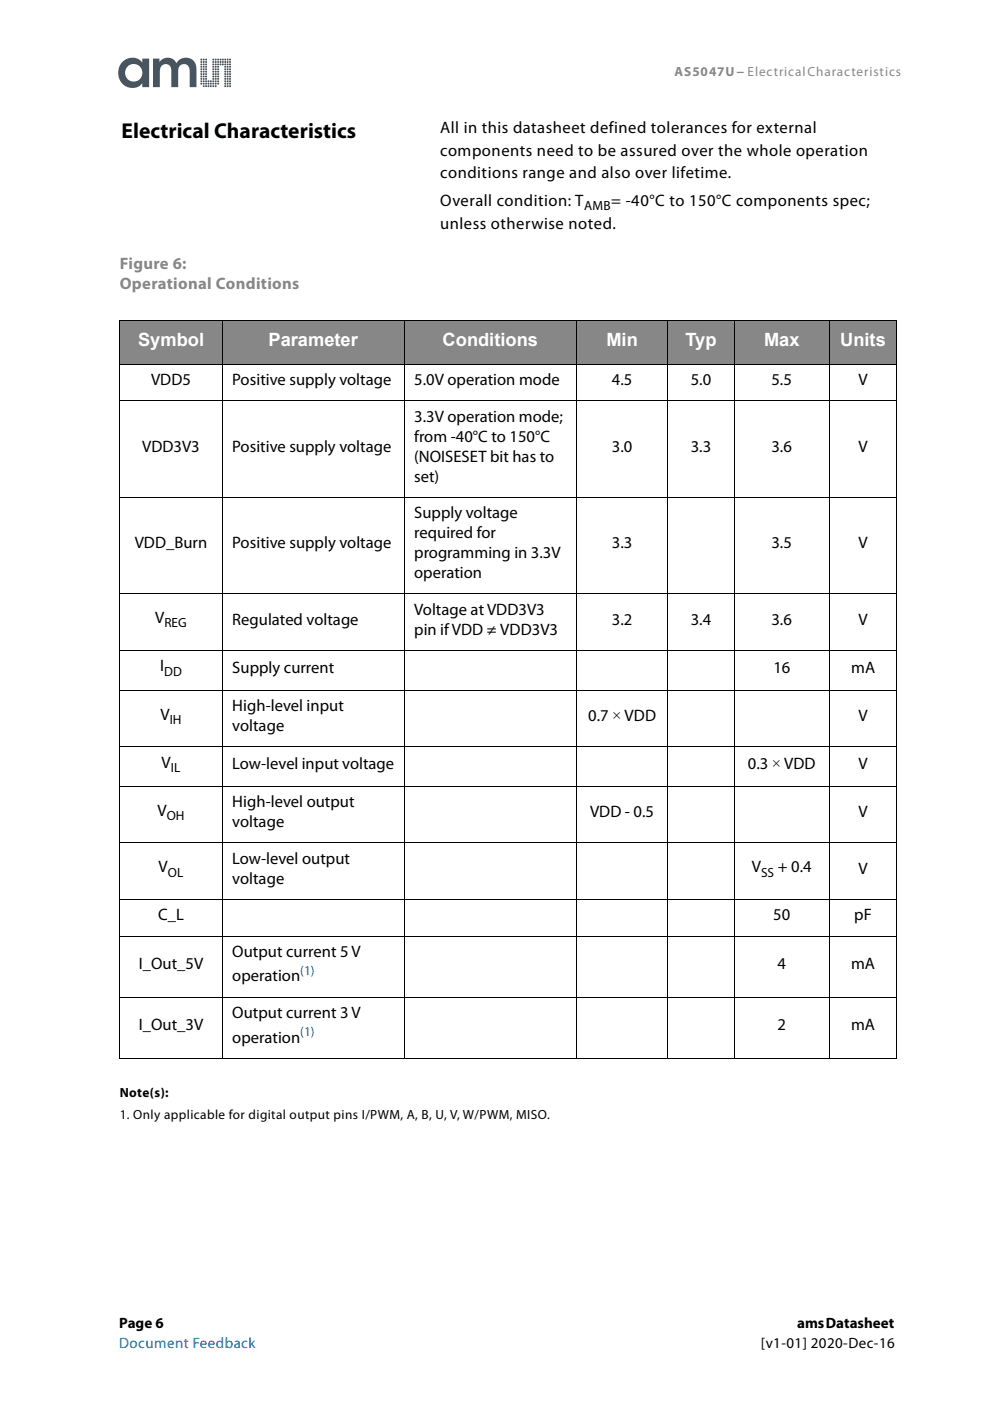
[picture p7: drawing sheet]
<svg xmlns="http://www.w3.org/2000/svg" width="210mm" height="297mm" viewBox="0 0 210 297" stroke-linecap="round" stroke-linejoin="round" font-family="sans-serif">
<g fill="#46555f">
<path d="M48.7 18.1h.2v.3h-.3z"/>
<path d="M48.6 17.6h.3v.3h-.3z"/>
<path d="M48.6 17.1h.3v.3h-.3z"/>
<path d="M48.6 16.6h.3v.3h-.3z"/>
<path d="M48.6 16.1h.3v.3l-.3-.1z"/>
<path d="M48.6 15.5l.3 .1v.3l-.3-.1z"/>
<path d="M48.6 15h.3v.3h-.3z"/>
<path d="M48.6 14.5h.3v.3h-.3z"/>
<path d="M48.6 14h.3v.3h-.3z"/>
<path d="M48.6 13.5h.3v.3h-.3z"/>
<path d="M48.6 13h.3v.3h-.3z"/>
<path d="M48.6 12.5h.3v.3h-.3z"/>
<path d="M48.1 18.1h.3v.3h-.3z"/>
<path d="M48.1 17.6h.3v.3h-.3z"/>
<path d="M48.1 17.1h.3v.3h-.3z"/>
<path d="M48.1 16.6h.3v.3h-.3z"/>
<path d="M48.1 16.1h.3v.3h-.3z"/>
<path d="M48.1 15.5l.3 .1v.3l-.3-.1z"/>
<path d="M48.1 15h.3v.3h-.3z"/>
<path d="M48.1 14.5h.3v.3h-.3z"/>
<path d="M48.1 14h.3v.3h-.3z"/>
<path d="M48.1 13.5h.3v.3h-.3z"/>
<path d="M48.1 13h.3v.3h-.3z"/>
<path d="M48.1 12.5h.3v.3h-.3z"/>
<path d="M47.6 16.1h.3v.3h-.3z"/>
<path d="M47.6 15.5l.3 .1v.3l-.3-.1z"/>
<path d="M47.6 15h.3v.3h-.3z"/>
<path d="M47.6 14.5h.3v.3h-.3z"/>
<path d="M47.6 12.5h.3v.3h-.3z"/>
<path d="M47.6 13h.3v.3h-.3z"/>
<path d="M47.6 13.5h.3v.3h-.3z"/>
<path d="M47.6 14h.3v.3h-.3z"/>
<path d="M47.6 16.6h.3v.3h-.3z"/>
<path d="M47.6 17.1h.3v.3h-.3z"/>
<path d="M47.6 17.6h.3v.3h-.3z"/>
<path d="M47.6 18.1h.3v.3h-.3z"/>
<path d="M47.1 13.5h.3v.3h-.3z"/>
<path d="M47.1 13h.3v.3h-.3z"/>
<path d="M47.1 12.5h.3v.3h-.3z"/>
<path d="M46.6 13.5h.3v.3h-.3z"/>
<path d="M46.6 13h.3v.3h-.3z"/>
<path d="M46.6 12.5h.3v.3h-.3z"/>
<path d="M46.1 17.6h.3v.3h-.3z"/>
<path d="M46.1 17.1h.3v.3h-.3z"/>
<path d="M46.1 16.6h.3v.3h-.3z"/>
<path d="M46.1 16.1h.3v.3h-.3z"/>
<path d="M46.1 15.5l.3 .1v.3l-.3-.1z"/>
<path d="M46.1 15h.3v.3h-.3z"/>
<path d="M46.1 14.5h.3v.3h-.3z"/>
<path d="M46.1 14h.3v.3h-.3z"/>
<path d="M46.1 13.5h.3v.3h-.3z"/>
<path d="M46.1 13h.3v.3h-.3z"/>
<path d="M46.1 12.5h.3v.3h-.3z"/>
<path d="M45.6 16.1h.3v.3h-.3z"/>
<path d="M45.6 15.5l.3 .1v.3l-.3-.1z"/>
<path d="M45.6 15h.3v.3h-.3z"/>
<path d="M45.6 14.5h.3v.3h-.3z"/>
<path d="M45.6 12.5h.3v.3h-.3z"/>
<path d="M45.6 13h.3v.3h-.3z"/>
<path d="M45.6 13.5h.3v.3h-.3z"/>
<path d="M45.6 14h.3v.3h-.3z"/>
<path d="M45.6 16.6h.3v.3h-.3z"/>
<path d="M45.6 17.1h.3v.3h-.3z"/>
<path d="M45.6 17.6h.3v.3h-.3z"/>
<path d="M45.6 18.1h.3v.3h-.3z"/>
<path d="M45.1 18.1h.3v.3h-.3z"/>
<path d="M45.1 17.6h.3v.3h-.3z"/>
<path d="M45.1 17.1h.3v.3h-.3z"/>
<path d="M45.1 16.6h.3v.3h-.3z"/>
<path d="M45.1 16.1h.3v.3l-.3-.1z"/>
<path d="M45.1 15.5l.3 .1v.3l-.3-.1z"/>
<path d="M45.1 15h.3v.3h-.3z"/>
<path d="M45.1 14.5h.3v.3h-.3z"/>
<path d="M45.1 14h.3v.3h-.3z"/>
<path d="M45.1 13.5h.3v.3h-.3z"/>
<path d="M45.1 13h.3v.3h-.3z"/>
<path d="M45.1 12.5h.3v.3h-.3z"/>
<path d="M44.6 17.1h.2v.3h-.2z"/>
<path d="M44.6 17.6h.2v.3h-.2z"/>
<path d="M44.5 18.1h.3v.3h-.2z"/>
<path d="M44 17.1h.4v.3h-.4z"/>
<path d="M44.1 17.6h.3v.3h-.3z"/>
<path d="M44 18.1h.3l.1 .3h-.3z"/>
<path d="M43.5 16.1h.4v.3h-.4z"/>
<path d="M43.6 15.5l.2 .1v.3l-.3-.1z"/>
<path d="M43.6 15h.2v.3h-.3z"/>
<path d="M43.5 14.5h.3v.3h-.2z"/>
<path d="M43.6 12.5h.3l-.1 .3h-.3z"/>
<path d="M43.6 13h.3l-.1 .3h-.3z"/>
<path d="M43.5 13.5h.4l-.1 .3h-.2z"/>
<path d="M43.5 14h.4l-.1 .3h-.2z"/>
<path d="M43.5 16.6h.4l-.1 .3h-.3z"/>
<path d="M43.5 17.1h.3v.3h-.3z"/>
<path d="M43.6 17.6h.2v.3h-.2z"/>
<path d="M43.5 18.1h.3v.3h-.2z"/>
<path d="M43.1 18.1h.2v.3h-.2z"/>
<path d="M43 17.6h.3v.3h-.2z"/>
<path d="M43.1 17.1h.2v.3h-.3z"/>
<path d="M43.1 16.6h.2v.3h-.3z"/>
<path d="M43 16.1h.3v.3l-.3-.1z"/>
<path d="M43.1 15.5l.2 .1v.3l-.3-.1z"/>
<path d="M43.1 15h.2v.3h-.3z"/>
<path d="M43.1 14.5h.2v.3h-.3z"/>
<path d="M43.1 14h.2v.3h-.2z"/>
<path d="M43 13.5h.3v.3h-.3z"/>
<path d="M43.1 13h.2v.3h-.2z"/>
<path d="M43.1 12.5h.2v.3h-.2z"/>
<path d="M42.5 17.6h.3v.3h-.3z"/>
<path d="M42.6 17.1h.2v.3h-.3z"/>
<path d="M42.5 16.6h.3v.3h-.3z"/>
<path d="M42.5 16.1h.3v.3h-.3z"/>
<path d="M42.5 15.5l.3 .1v.3l-.3-.1z"/>
<path d="M42.5 15h.3v.3h-.3z"/>
<path d="M42.5 14.5h.3v.3h-.3z"/>
<path d="M42.5 14h.3v.3h-.3z"/>
<path d="M42.5 13.5h.3v.3h-.3z"/>
<path d="M42.5 13h.3v.3h-.3z"/>
<path d="M26 13.1a3.2 3.2 0 0 0-.5 4.1 3.2 3.2 0 0 0 4 1.1l.7-.7v.9h1.4v-6.1h-1.4v.9a2.67 2.67 0 0 0-4.2-.2zM26.5 15.4a1.85 1.85 0 0 1 3.7 0 1.85 1.85 0 0 1-3.7 0zM32.4 12.4v6.1h1.5v-3.2a1.27 1.27 0 0 1 .7-1.6 1.27 1.27 0 0 1 1.6 .7l.1 4.1h1.5v-3.2a1.27 1.27 0 0 1 1.1-1.7 1.27 1.27 0 0 1 1.3 1.6v3.3h1.5v-2.9a2.81 2.81 0 0 0-1.7-3.3 2.29 2.29 0 0 0-2.6 1.1 2.06 2.06 0 0 0-3.6-.2v-.8z"/>
<circle cx="42.7" cy="12.6" r=".21"/>
</g>
<g fill="#878787">
<path d="M25.4 68h21.7v9.2h-21.7z"/>
<path d="M47.1 68h38.6v9.2h-38.6z"/>
<path d="M85.7 68h36.5v9.2h-36.5z"/>
<path d="M122.2 68h19.4v9.2h-19.4z"/>
<path d="M141.6 68h14.1v9.2h-14.1z"/>
<path d="M155.7 68h20.1v9.2h-20.1z"/>
<path d="M175.8 68h14.4v9.2h-14.4z"/>
</g>
<g fill="none" stroke="#000" stroke-width=".21">
<path d="M25.3 68h164.9M25.3 77.2h164.9M25.4 68.1v156.1M47.1 67.9v156.5M85.7 67.9v156.5M122.2 67.9v156.5M141.6 67.9v156.5M155.7 67.9v156.5M175.8 67.9v156.5M190.2 68.1v156.1M25.3 85h164.9M25.3 105.4h164.9"/>
<path d="M25.3 125.9h164.9M25.3 137.9h164.9M25.3 146.3h164.9M25.3 158.3h164.9M25.3 166.7h164.9M25.3 178.7h164.9M25.3 190.7h164.9M25.3 198.5h164.9M25.3 211.4h164.9M25.3 224.3h164.9"/>
</g>
<text font-size="4.6" x="25.8" y="29.2">Electrical Characteristics</text>
<g font-size="3.9" fill="#fff">
<text x="29.3" y="73.4">Symbol</text>
<text x="56.9" y="73.4">Parameter</text>
<text x="93.9" y="73.4">Conditions</text>
<text x="128.6" y="73.4">Min</text>
<text x="145.3" y="73.4">Typ</text>
<text x="162" y="73.4">Max</text>
<text x="178.1" y="73.4">Units</text>
</g>
<g font-size="3.5">
<text x="93.3" y="28.2">All in this datasheet defined tolerances for external</text>
<text x="93.3" y="33.1">components need to be assured over the whole operation</text>
<text x="93.3" y="37.6">conditions range and also over lifetime.</text>
<text x="93.3" y="43.6">Overall condition: T</text>
<text x="129.6" y="43.6">= -40°C to 150°C components spec;</text>
<text x="93.3" y="48.5">unless otherwise noted.</text>
<text x="32" y="81.7">VDD5</text>
<text x="49.2" y="81.7">Positive supply voltage</text>
<text x="87.8" y="81.7">5.0V operation mode</text>
<text x="129.7" y="81.7">4.5</text>
<text x="146.4" y="81.7">5.0</text>
<text x="163.6" y="81.7">5.5</text>
<text x="182" y="81.7">V</text>
<text x="87.8" y="89.5">3.3V operation mode;</text>
<text x="30.1" y="95.8">VDD3V3</text>
<text x="49.2" y="95.8">Positive supply voltage</text>
<text x="87.8" y="93.7">from -40°C to 150°C</text>
<text x="129.7" y="95.8">3.0</text>
<text x="146.5" y="95.8">3.3</text>
<text x="163.6" y="95.8">3.6</text>
<text x="182" y="95.8">V</text>
<text x="87.8" y="97.9">(NOISESET bit has to</text>
<text x="87.8" y="102.2">set)</text>
<text x="87.8" y="109.9">Supply voltage</text>
<text x="28.6" y="116.2">VDD_Burn</text>
<text x="49.2" y="116.2">Positive supply voltage</text>
<text x="87.8" y="114.1">required for</text>
<text x="87.8" y="118.4">programming in 3.3V</text>
<text x="129.7" y="116.2">3.3</text>
<text x="163.6" y="116.2">3.5</text>
<text x="182" y="116.2">V</text>
<text x="87.8" y="122.6">operation</text>
<text x="87.8" y="130.4">Voltage at VDD3V3</text>
<text x="32.9" y="132.2">V</text>
<text x="49.3" y="132.5">Regulated voltage</text>
<text x="87.8" y="134.6">pin if VDD ≠ VDD3V3</text>
<text x="129.7" y="132.5">3.2</text>
<text x="146.4" y="132.5">3.4</text>
<text x="163.6" y="132.5">3.6</text>
<text x="182" y="132.5">V</text>
<text x="34" y="142.4">I</text>
<text x="49.3" y="142.7">Supply current</text>
<text x="164" y="142.7">16</text>
<text x="180.5" y="142.7">mA</text>
<text x="34" y="152.6">V</text>
<text x="49.3" y="150.8">High-level input</text>
<text x="49.3" y="155">voltage</text>
<text x="124.7" y="152.9">0.7 × VDD</text>
<text x="182" y="152.9">V</text>
<text x="34.3" y="162.8">V</text>
<text x="49.3" y="163.1">Low-level input voltage</text>
<text x="158.6" y="163.1">0.3 × VDD</text>
<text x="182" y="163.1">V</text>
<text x="33.4" y="173">V</text>
<text x="49.3" y="171.2">High-level output</text>
<text x="125.1" y="173.3">VDD - 0.5</text>
<text x="182" y="173.3">V</text>
<text x="49.3" y="175.4">voltage</text>
<text x="33.6" y="185">V</text>
<text x="49.3" y="183.2">Low-level output</text>
<text x="159.4" y="185">V</text>
<text x="164.9" y="185">+ 0.4</text>
<text x="182" y="185.3">V</text>
<text x="49.3" y="187.4">voltage</text>
<text x="33.5" y="195.2">C_L</text>
<text x="164" y="195.2">50</text>
<text x="181.1" y="195.2">pF</text>
<text x="49.3" y="202.9">Output current 5 V</text>
<text x="29.4" y="205.5">I_Out_5V</text>
<text x="49.3" y="208.1">operation</text>
<text x="164.8" y="205.5">4</text>
<text x="180.4" y="205.5">mA</text>
<text x="49.3" y="215.9">Output current 3 V</text>
<text x="29.4" y="218.4">I_Out_3V</text>
<text x="49.3" y="221">operation</text>
<text x="164.8" y="218.4">2</text>
<text x="180.4" y="218.4">mA</text>
</g>
<g font-size="3.5" fill="#878787">
<text x="25.4" y="57">Figure 6:</text>
<text x="25.4" y="61.2">Operational Conditions</text>
</g>
<g font-size="3.2">
<text x="25.3" y="281.5">Page 6</text>
<text x="169" y="281.5">ams Datasheet</text>
<text x="161.3" y="285.8">[v1-01] 2020-Dec-16</text>
</g>
<text font-size="3.2" fill="#0075b1" x="25.3" y="285.8">Document Feedback</text>
<text font-size="2.8" fill="#878787" x="143" y="16.1">AS5047U − Electrical Characteristics</text>
<g font-size="2.8">
<text x="123.8" y="44.5">AMB</text>
<text x="34.9" y="133">REG</text>
<text x="34.8" y="143.2">DD</text>
<text x="36" y="153.4">IH</text>
<text x="36.2" y="163.6">IL</text>
<text x="35.3" y="173.8">OH</text>
<text x="35.6" y="185.8">OL</text>
<text x="161.4" y="185.8">SS</text>
<text x="25.4" y="232.6">Note(s):</text>
<text x="25.4" y="237.2">1. Only applicable for digital output pins I/PWM, A, B, U, V, W/PWM, MISO.</text>
</g>
<g font-size="2.8" fill="#0075b1">
<text x="63.7" y="206.7">(1)</text>
<text x="63.7" y="219.6">(1)</text>
</g>
</svg>
